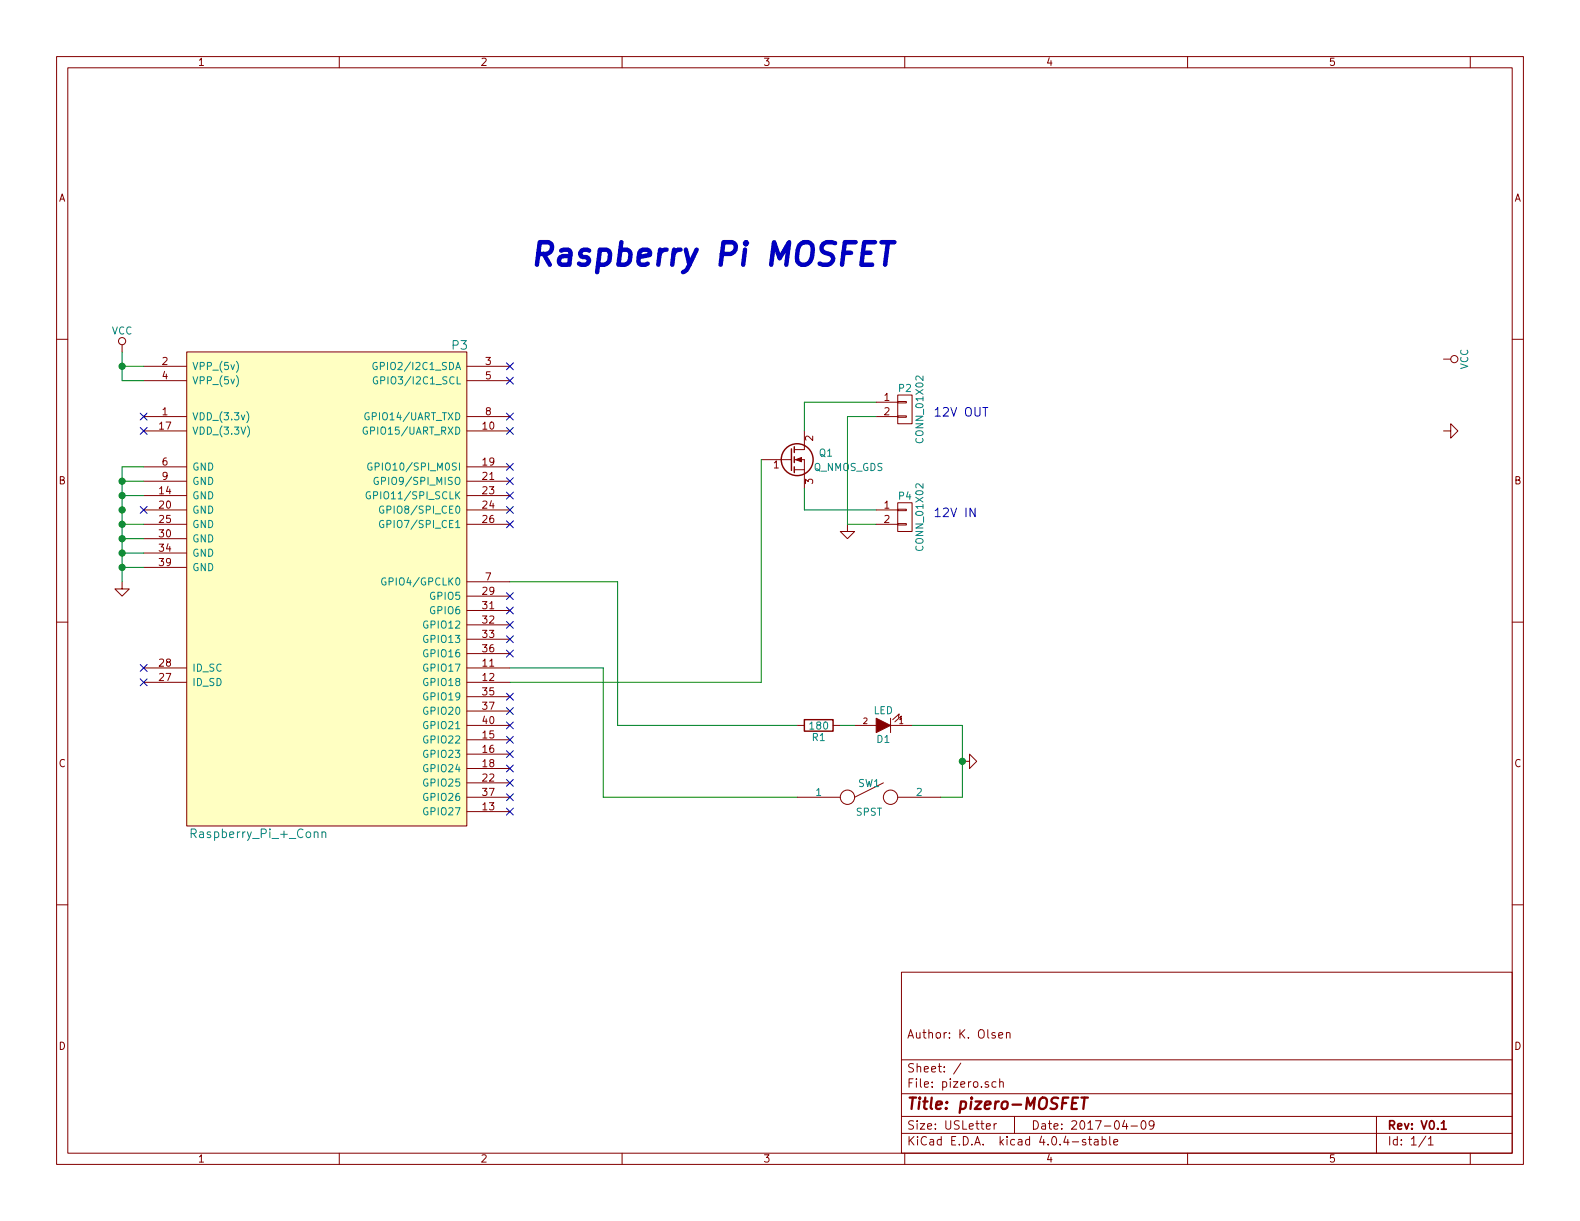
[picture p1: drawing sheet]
EESchema Schematic File Version 2
LIBS:74xgxx
LIBS:74xx
LIBS:ac-dc
LIBS:actel
LIBS:adc-dac
LIBS:Altera
LIBS:analog_devices
LIBS:analog_switches
LIBS:atmel
LIBS:audio
LIBS:brooktre
LIBS:cmos4000
LIBS:cmos_ieee
LIBS:conn
LIBS:contrib
LIBS:cypress
LIBS:dc-dc
LIBS:device
LIBS:digital-audio
LIBS:diode
LIBS:display
LIBS:dsp
LIBS:elec-unifil
LIBS:ESD_Protection
LIBS:ftdi
LIBS:gennum
LIBS:graphic
LIBS:hc11
LIBS:intel
LIBS:interface
LIBS:ir
LIBS:Lattice
LIBS:linear
LIBS:logo
LIBS:maxim
LIBS:memory
LIBS:microchip
LIBS:microchip_dspic33dsc
LIBS:microchip_pic10mcu
LIBS:microchip_pic12mcu
LIBS:microchip_pic16mcu
LIBS:microchip_pic18mcu
LIBS:microchip_pic32mcu
LIBS:microcontrollers
LIBS:motor_drivers
LIBS:motorola
LIBS:msp430
LIBS:nordicsemi
LIBS:nxp_armmcu
LIBS:onsemi
LIBS:opto
LIBS:Oscillators
LIBS:philips
LIBS:power
LIBS:powerint
LIBS:Power_Management
LIBS:pspice
LIBS:references
LIBS:regul
LIBS:relays
LIBS:rfcom
LIBS:sensors
LIBS:silabs
LIBS:siliconi
LIBS:stm8
LIBS:stm32
LIBS:supertex
LIBS:switches
LIBS:texas
LIBS:transf
LIBS:transistors
LIBS:ttl_ieee
LIBS:valves
LIBS:video
LIBS:Xicor
LIBS:xilinx
LIBS:Zilog
LIBS:raspberry_pi_+_conn
LIBS:pizero-cache
EELAYER 25 0
EELAYER END
$Descr USLetter 11000 8500
encoding utf-8
Sheet 1 1
Title "pizero-MOSFET"
Date "2017-04-09"
Rev "V0.1"
Comp ""
Comment1 "Author: K. Olsen"
Comment2 ""
Comment3 ""
Comment4 ""
$EndDescr
$Comp
L Raspberry_Pi_+_Conn P3
U 1 1
P 2100 4350
F 0 "P3" H 1000 6300 60  0000 C CNN
F 1 "Raspberry_Pi_+_Conn" H 2400 2900 60  0000 C CNN
F 2 "w_conn_strip:vasch_strip_20x2" H 2100 4350 60  0001 C CNN
F 3 "" H 2100 4350 60  0000 C CNN
F 4 "517-30340-6002" H 2100 4350 60  0001 C CNN "Mouser Part No."
	1    2100 4350
	-1   0    0    -1  
$EndComp
$Comp
L GND #PWR01
U 1 1
P 850 4050
F 0 "#PWR01" H 850 4050 30  0001 C CNN
F 1 "GND" H 850 3980 30  0001 C CNN
F 2 "" H 850 4050 60  0000 C CNN
F 3 "" H 850 4050 60  0000 C CNN
	1    850  4050
	1    0    0    -1  
$EndComp
Text Notes 3700 1850 0    157  Italic 31
Raspberry Pi MOSFET
$Comp
L VCC #PWR02
U 1 1
P 850 2450
F 0 "#PWR02" H 850 2300 50  0001 C CNN
F 1 "VCC" H 850 2600 50  0000 C CNN
F 2 "" H 850 2450 60  0000 C CNN
F 3 "" H 850 2450 60  0000 C CNN
	1    850  2450
	1    0    0    -1  
$EndComp
$Comp
L LED D1
U 1 1
P 6150 5050
F 0 "D1" H 6150 5150 50  0000 C CNN
F 1 "LED" H 6150 4950 50  0000 C CNN
F 2 "myFootPrints:LED-3MM" H 6150 5050 60  0001 C CNN
F 3 "" H 6150 5050 60  0000 C CNN
	1    6150 5050
	-1   0    0    1   
$EndComp
$Comp
L R R1
U 1 1
P 5700 5050
F 0 "R1" V 5780 5050 50  0000 C CNN
F 1 "180" V 5700 5050 50  0000 C CNN
F 2 "myFootPrints:Resistor_Horz" V 5630 5050 30  0001 C CNN
F 3 "" H 5700 5050 30  0000 C CNN
	1    5700 5050
	0    1    1    0   
$EndComp
$Comp
L SPST SW1
U 1 1
P 6050 5550
F 0 "SW1" H 6050 5650 50  0000 C CNN
F 1 "SPST" H 6050 5450 50  0000 C CNN
F 2 "myFootPrints:SW_PUSH_SMALL" H 6050 5550 60  0001 C CNN
F 3 "" H 6050 5550 60  0000 C CNN
	1    6050 5550
	1    0    0    -1  
$EndComp
$Comp
L GND #PWR03
U 1 1
P 6700 5300
F 0 "#PWR03" H 6700 5300 30  0001 C CNN
F 1 "GND" H 6700 5230 30  0001 C CNN
F 2 "" H 6700 5300 60  0000 C CNN
F 3 "" H 6700 5300 60  0000 C CNN
	1    6700 5300
	0    -1   -1   0   
$EndComp
$Comp
L VCC #PWR04
U 1 1
P 10050 2500
F 0 "#PWR04" H 10050 2350 50  0001 C CNN
F 1 "VCC" H 10050 2650 50  0000 C CNN
F 2 "" H 10050 2500 60  0000 C CNN
F 3 "" H 10050 2500 60  0000 C CNN
	1    10050 2500
	0    1    1    0   
$EndComp
$Comp
L GND #PWR05
U 1 1
P 10050 3000
F 0 "#PWR05" H 10050 3000 30  0001 C CNN
F 1 "GND" H 10050 2930 30  0001 C CNN
F 2 "" H 10050 3000 60  0000 C CNN
F 3 "" H 10050 3000 60  0000 C CNN
	1    10050 3000
	0    -1   -1   0   
$EndComp
NoConn ~ 1000 2900
NoConn ~ 1000 3000
NoConn ~ 1000 4650
NoConn ~ 1000 4750
NoConn ~ 3550 4150
NoConn ~ 3550 4250
NoConn ~ 3550 4350
NoConn ~ 3550 4450
NoConn ~ 3550 4550
NoConn ~ 3550 4850
NoConn ~ 3550 4950
NoConn ~ 3550 5050
NoConn ~ 3550 5150
NoConn ~ 3550 5250
NoConn ~ 3550 5350
NoConn ~ 3550 5450
NoConn ~ 3550 5550
NoConn ~ 3550 3250
NoConn ~ 3550 3350
NoConn ~ 3550 3450
NoConn ~ 3550 3550
NoConn ~ 3550 3650
$Comp
L Q_NMOS_GDS Q1
U 1 1
P 5500 3200
F 0 "Q1" H 5800 3250 50  0000 R CNN
F 1 "Q_NMOS_GDS" H 6150 3150 50  0000 R CNN
F 2 "TO_SOT_Packages_THT:TO-220_Neutral123_Vertical" H 5700 3300 50  0001 C CNN
F 3 "" H 5500 3200 50  0000 C CNN
	1    5500 3200
	1    0    0    -1  
$EndComp
$Comp
L CONN_01X02 P2
U 1 1
P 6300 2850
F 0 "P2" H 6300 3000 50  0000 C CNN
F 1 "CONN_01X02" V 6400 2850 50  0000 C CNN
F 2 "Terminal_Blocks:TerminalBlock_Pheonix_MKDS1.5-2pol" H 6300 2850 50  0001 C CNN
F 3 "" H 6300 2850 50  0000 C CNN
	1    6300 2850
	1    0    0    -1  
$EndComp
$Comp
L CONN_01X02 P4
U 1 1
P 6300 3600
F 0 "P4" H 6300 3750 50  0000 C CNN
F 1 "CONN_01X02" V 6400 3600 50  0000 C CNN
F 2 "Terminal_Blocks:TerminalBlock_Pheonix_MKDS1.5-2pol" H 6300 3600 50  0001 C CNN
F 3 "" H 6300 3600 50  0000 C CNN
	1    6300 3600
	1    0    0    -1  
$EndComp
Wire Wire Line
	1000 3250 850  3250
Wire Wire Line
	1000 3350 850  3350
Connection ~ 850  3350
Wire Wire Line
	850  2650 1000 2650
Wire Wire Line
	850  2450 850  2650
Wire Notes Line
	15750 8150 15750 2050
Wire Wire Line
	1000 2550 850  2550
Connection ~ 850  2550
Wire Wire Line
	6700 5550 6550 5550
Wire Wire Line
	6700 5050 6700 5550
Wire Wire Line
	6350 5050 6700 5050
Connection ~ 6700 5300
Wire Wire Line
	5950 5050 5850 5050
Wire Wire Line
	3550 4650 4200 4650
Wire Wire Line
	4200 4650 4200 5550
Wire Wire Line
	4200 5550 5550 5550
Wire Wire Line
	4300 5050 5550 5050
Wire Wire Line
	850  3750 1000 3750
Connection ~ 850  3450
Wire Wire Line
	850  3450 1000 3450
Connection ~ 850  3650
Connection ~ 850  3550
Wire Wire Line
	850  3650 1000 3650
Connection ~ 850  3750
Connection ~ 850  3950
Connection ~ 850  3850
Wire Wire Line
	850  3850 1000 3850
Wire Wire Line
	850  3950 1000 3950
Wire Wire Line
	850  3250 850  4050
Wire Wire Line
	6100 3550 5600 3550
Wire Wire Line
	5600 3550 5600 3400
$Comp
L GND #PWR06
U 1 1
P 5900 3650
F 0 "#PWR06" H 5900 3650 30  0001 C CNN
F 1 "GND" H 5900 3580 30  0001 C CNN
F 2 "" H 5900 3650 60  0000 C CNN
F 3 "" H 5900 3650 60  0000 C CNN
	1    5900 3650
	1    0    0    -1  
$EndComp
Wire Wire Line
	5600 3000 5600 2800
Wire Wire Line
	5600 2800 6100 2800
Text Notes 6500 3600 0    60   ~ 0
12V IN
Text Notes 6500 2900 0    60   ~ 0
12V OUT
Wire Wire Line
	6100 2900 5900 2900
Wire Wire Line
	5900 2900 5900 3650
Wire Wire Line
	5900 3650 6100 3650
Wire Wire Line
	3550 4750 5300 4750
Wire Wire Line
	5300 4750 5300 3200
Wire Wire Line
	4300 5050 4300 4050
Wire Wire Line
	4300 4050 3550 4050
NoConn ~ 3550 2550
NoConn ~ 3550 2650
NoConn ~ 3550 2900
NoConn ~ 3550 3000
NoConn ~ 3550 5650
NoConn ~ 1000 3550
$EndSCHEMATC
